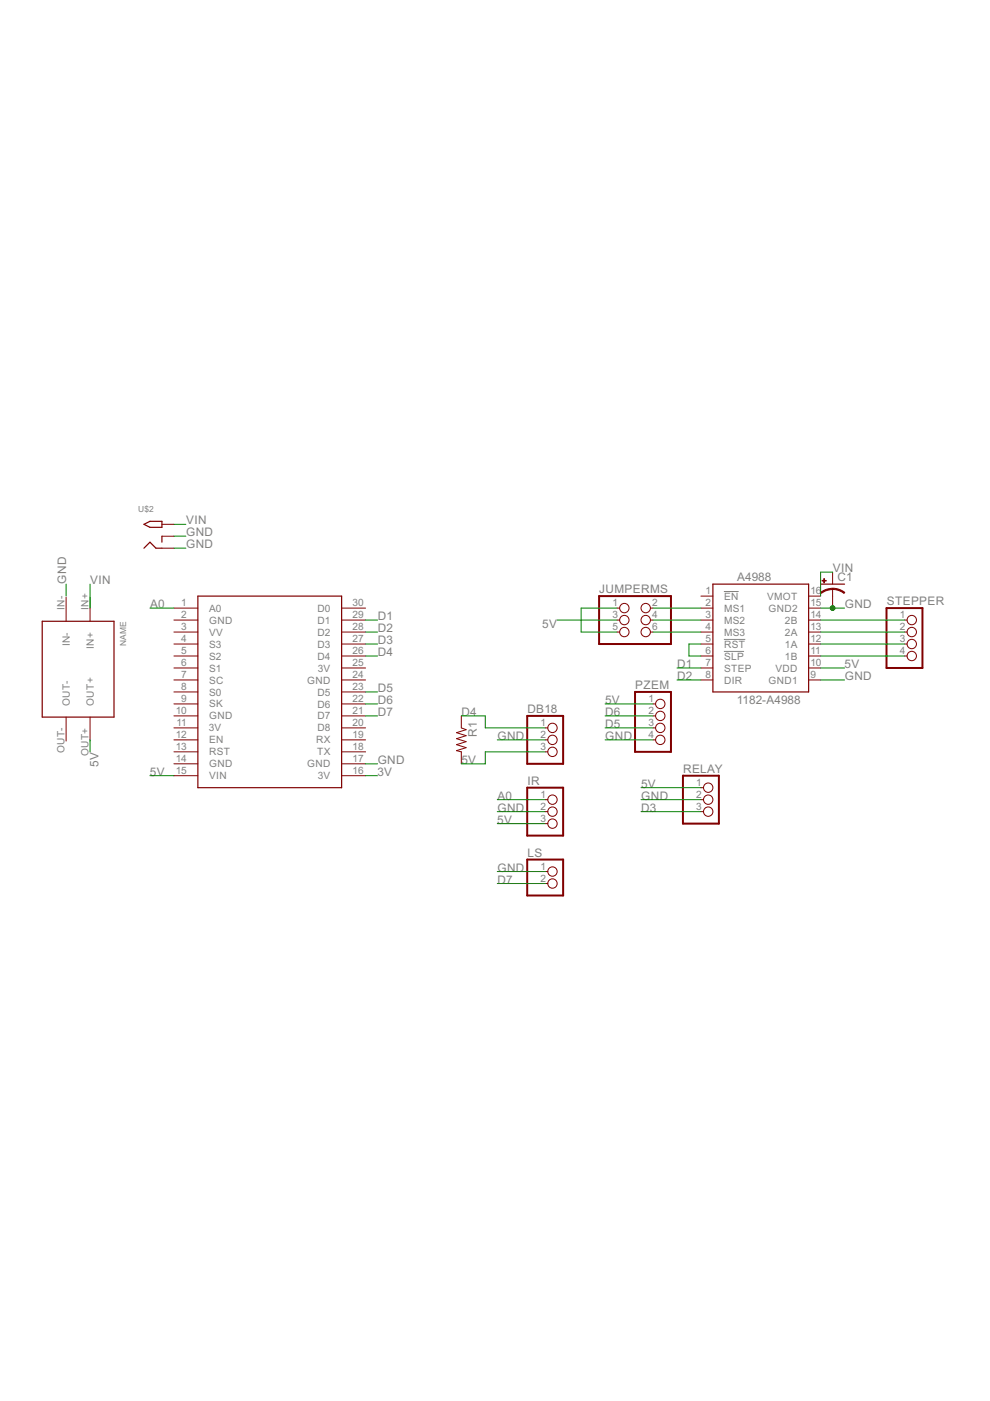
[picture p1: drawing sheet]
<svg xmlns="http://www.w3.org/2000/svg" width="210mm" height="297mm" viewBox="0 0 210 297" stroke-linecap="round" stroke-linejoin="round" font-family="sans-serif">
<path d="M153.5 125.4h3.1M153.5 135.6h4.5M153.5 138.1h4.3" fill="none" stroke="#808080" stroke-width=".21"/>
<g fill="none" stroke="#800000" stroke-width=".21">
<path d="M34.3 111.2h2.6M34.3 116.2h2.6M34.3 113.7h2.6M14 126.6v5.1M19.1 126.6v5.1M36.9 128.9h5.1M36.9 131.5h5.1M36.9 134h5.1M36.9 136.5h5.1M36.9 139.1h5.1M72.4 128.9h5.1M72.4 131.5h5.1"/>
<path d="M72.4 134h5.1M72.4 136.5h5.1M72.4 139.1h5.1M130.8 128.9h.6M130.8 131.5h.6M130.8 134h.6M137.9 128.9h.6M137.9 131.5h.6M137.9 134h.6M148.6 126.4h2.6M148.6 128.9h2.6M148.6 131.5h2.6"/>
<path d="M148.6 134h2.6M148.6 136.5h2.6M148.6 139.1h2.6M171.4 126.4h2.6M171.4 128.9h2.6M171.4 131.5h2.6M171.4 134h2.6M171.4 136.5h2.6M171.4 139.1h2.6M176.5 121.3v2.5M176.5 124.9v4M191.8 131.5h.5"/>
<path d="M191.8 134h.5M191.8 136.5h.5M191.8 139.1h.5M14 152v5.1M19.1 152v5.1M36.9 141.6h5.1M36.9 144.2h5.1M36.9 146.7h5.1M36.9 149.2h5.1M36.9 151.8h5.1M36.9 154.3h5.1M36.9 156.9h5.1"/>
<path d="M36.9 159.4h5.1M72.4 141.6h5.1M72.4 144.2h5.1M72.4 146.7h5.1M72.4 149.2h5.1M72.4 151.8h5.1M72.4 154.3h5.1M72.4 156.9h5.1M72.4 159.4h5.1M97.8 151.8v2.5l1 .4-2 .6 2 .7-2 .6 2 .6-2 .7 2 .6-2 .7 1 .2v2.5M115.6 154.3h.6M115.6 156.9h.6"/>
<path d="M115.6 159.4h.6M138.5 149.2h.5M138.5 151.8h.5M138.5 154.3h.5M138.5 156.9h.5M148.6 141.6h2.6M148.6 144.2h2.6M171.4 141.6h2.6M171.4 144.2h2.6M36.9 161.9h5.1M36.9 164.5h5.1M72.4 161.9h5.1"/>
<path d="M72.4 164.5h5.1M115.6 169.5h.6M115.6 172.1h.6M115.6 174.6h.6M148.6 169.5h.6M148.6 172.1h.6M148.6 167h.6M115.6 184.8h.6M115.6 187.3h.6"/>
<circle cx="132.4" cy="134" r=".99"/>
<circle cx="132.4" cy="131.5" r=".99"/>
<circle cx="132.4" cy="128.9" r=".99"/>
<circle cx="136.9" cy="134" r=".99"/>
<circle cx="136.9" cy="131.5" r=".99"/>
<circle cx="136.9" cy="128.9" r=".99"/>
<circle cx="193.3" cy="134" r=".99"/>
<circle cx="193.3" cy="136.5" r=".99"/>
<circle cx="193.3" cy="139.1" r=".99"/>
<circle cx="193.3" cy="131.5" r=".99"/>
<circle cx="117.1" cy="154.3" r=".99"/>
<circle cx="117.1" cy="159.4" r=".99"/>
<circle cx="117.1" cy="156.9" r=".99"/>
<circle cx="140" cy="156.9" r=".99"/>
<circle cx="140" cy="151.8" r=".99"/>
<circle cx="140" cy="154.3" r=".99"/>
<circle cx="140" cy="149.2" r=".99"/>
<circle cx="117.1" cy="169.5" r=".99"/>
<circle cx="117.1" cy="172.1" r=".99"/>
<circle cx="117.1" cy="174.6" r=".99"/>
<circle cx="150.2" cy="169.5" r=".99"/>
<circle cx="150.2" cy="172.1" r=".99"/>
<circle cx="150.2" cy="167" r=".99"/>
<circle cx="117.1" cy="184.8" r=".99"/>
<circle cx="117.1" cy="187.3" r=".99"/>
</g>
<path d="M30.5 111.2l1.3-.7h2.5v1.3h-2.5zM30.5 116.2l1.3-1.2 1.3 1.2h1.2M34.3 113.7v1.3M9 131.7h15.2v20.3h-15.2zM42 126.4h30.4v40.6h-30.4zM151.2 123.8h20.2v22.9h-20.2zM174 123.8h5.1" fill="none" stroke="#800000" stroke-width=".25"/>
<path d="M127 126.4h15.3v10.1h-15.3zM188 128.9h7.6v12.7h-7.6zM111.8 151.8h7.6v10.1h-7.6zM134.6 146.7h7.7v12.7h-7.7zM111.8 167h7.6v10.2h-7.6zM144.8 164.5h7.6v10.1h-7.6zM111.8 182.2h7.6v7.7h-7.6z" fill="none" stroke="#800000" stroke-width=".42"/>
<g fill="#800000" stroke="#800000" stroke-width=".21">
<path d="M176.5 124.7l1.4 .2 1.2 .7-.2 .2-.8-.5-1.6-.3z" fill-rule="evenodd"/>
<path d="M174 125.6l1.2-.7 1.3-.2v.3l-1.5 .3-.8 .5z" fill-rule="evenodd"/>
</g>
<g fill="#800000" stroke="#800000" stroke-width=".21">
<path d="M174.3 123.1h.9v.1h-.9z"/>
<path d="M174.7 122.7h.1v.9h-.1z"/>
</g>
<g fill="none" stroke="#008000" stroke-width=".21">
<path d="M36.9 111.2h2.5M36.9 116.2h2.5M36.9 113.7h2.5M14 123.8v2.6M19.1 123.8v5.1M31.8 128.9h5.1M77.5 131.5h2.6M77.5 134h2.6M77.5 136.5h2.6M77.5 139.1h2.6M118.1 131.5h12.7M130.8 128.9h-7.6v5.1h7.6"/>
<path d="M138.5 131.5h10.1M138.5 134h10.1M138.5 128.9h10.1M148.6 136.5h-2.5v2.6h2.5M174 131.5h17.8M174 134h17.8M174 136.5h17.8M174 139.1h17.8M174 128.9h5.1M176.5 121.3h-2.5v5.1M19.1 156.9v2.5M77.5 151.8h2.6"/>
<path d="M77.5 149.2h2.6M77.5 146.7h2.6M97.8 151.8h5.1v2.5h12.7M105.4 156.9h10.2M115.6 159.4h-12.7v2.5h-5.1M128.3 151.8h10.2M128.3 149.2h10.2M128.3 156.9h10.2M128.3 154.3h10.2M143.5 144.2h5.1M143.5 141.6h5.1M174 144.2h5.1"/>
<path d="M174 141.6h5.1M31.8 164.5h5.1M77.5 164.5h2.6M77.5 161.9h2.6M105.4 172.1h10.2M105.4 169.5h10.2M105.4 174.6h10.2M135.9 172.1h12.7M135.9 169.5h12.7M135.9 167h12.7M105.4 187.3h10.2M105.4 184.8h10.2"/>
</g>
<circle cx="176.5" cy="128.9" r=".51" fill="#008000" stroke="#008000" stroke-width=".21"/>
<g font-size="2.8" fill="#808080">
<text x="39.5" y="111.2">VIN</text>
<text x="39.5" y="113.7">GND</text>
<text x="39.5" y="116.2">GND</text>
<text x="14" y="123.8" transform="rotate(-90 14 123.8)">GND</text>
<text x="19.1" y="123.9">VIN</text>
<text x="127.1" y="125.8">JUMPERMS</text>
<text x="156.3" y="123.2">A4988</text>
<text x="176.6" y="121.3">VIN</text>
<text x="177.6" y="123.2">C1</text>
<text x="31.8" y="128.9">A0</text>
<text x="80.1" y="131.5">D1</text>
<text x="179.1" y="128.9">GND</text>
<text x="188" y="128.3">STEPPER</text>
<text x="80.1" y="136.5">D3</text>
<text x="80.1" y="134">D2</text>
<text x="115" y="133.2">5V</text>
<text x="80.1" y="139.1">D4</text>
<text x="143.6" y="141.6">D1</text>
<text x="179.1" y="141.6">5V</text>
<text x="80.1" y="149.2">D6</text>
<text x="80.1" y="146.7">D5</text>
<text x="128.3" y="149.2">5V</text>
<text x="134.7" y="146.1">PZEM</text>
<text x="143.6" y="144.2">D2</text>
<text x="156.2" y="149.2">1182-A4988</text>
<text x="179.1" y="144.2">GND</text>
<text x="80.1" y="151.8">D7</text>
<text x="97.9" y="151.8">D4</text>
<text x="111.8" y="151.1">DB18</text>
<text x="128.3" y="151.8">D6</text>
<text x="128.3" y="154.3">D5</text>
<text x="80.1" y="161.9">GND</text>
<text x="97.8" y="161.9">5V</text>
<text x="101.1" y="156.3" transform="rotate(-90 101.1 156.3)">R1</text>
<text x="105.5" y="156.9">GND</text>
<text x="128.3" y="156.9">GND</text>
<text x="20.9" y="162.6" transform="rotate(-90 20.9 162.6)">5V</text>
<text x="31.8" y="164.5">5V</text>
<text x="80" y="164.5">3V</text>
<text x="111.8" y="166.4">IR</text>
<text x="135.9" y="167">5V</text>
<text x="144.8" y="163.8">RELAY</text>
<text x="105.5" y="172.1">GND</text>
<text x="105.5" y="169.6">A0</text>
<text x="136" y="172.1">D3</text>
<text x="136" y="169.6">GND</text>
<text x="105.4" y="174.6">5V</text>
<text x="105.5" y="184.8">GND</text>
<text x="111.8" y="181.6">LS</text>
<text x="105.5" y="187.3">D7</text>
</g>
<g font-size="2.4" fill="#808080">
<text x="13.7" y="129.3" transform="rotate(-90 13.7 129.3)">IN-</text>
<text x="18.7" y="129.3" transform="rotate(-90 18.7 129.3)">IN+</text>
<text x="38.4" y="128.6">1</text>
<text x="38.4" y="131.1">2</text>
<text x="44.3" y="129.7">A0</text>
<text x="67.3" y="129.7">D0</text>
<text x="74.8" y="131.1">29</text>
<text x="74.8" y="128.6">30</text>
<text x="129.8" y="128.6">1</text>
<text x="129.8" y="131.1">3</text>
<text x="138.2" y="128.6">2</text>
<text x="138.2" y="131.1">4</text>
<text x="149.6" y="126">1</text>
<text x="149.6" y="128.6">2</text>
<text x="149.6" y="131.1">3</text>
<text x="153.5" y="127.2">EN</text>
<text x="153.5" y="129.7">MS1</text>
<text x="162.7" y="127.2">VMOT</text>
<text x="163" y="129.7">GND2</text>
<text x="171.8" y="131.1">14</text>
<text x="171.8" y="128.6">15</text>
<text x="171.8" y="126">16</text>
<text x="190.8" y="131.1">1</text>
<text x="14.8" y="137" transform="rotate(-90 14.8 137)">IN-</text>
<text x="19.9" y="137.6" transform="rotate(-90 19.9 137.6)">IN+</text>
<text x="38.4" y="133.7">3</text>
<text x="38.4" y="136.2">4</text>
<text x="44.3" y="132.2">GND</text>
<text x="44.3" y="134.8">VV</text>
<text x="44.3" y="137.3">S3</text>
<text x="67.3" y="137.3">D3</text>
<text x="67.3" y="134.8">D2</text>
<text x="67.3" y="132.2">D1</text>
<text x="74.8" y="136.2">27</text>
<text x="74.8" y="133.7">28</text>
<text x="129.8" y="133.7">5</text>
<text x="138.2" y="133.7">6</text>
<text x="149.6" y="133.7">4</text>
<text x="149.6" y="136.2">5</text>
<text x="153.5" y="132.2">MS2</text>
<text x="153.5" y="134.8">MS3</text>
<text x="153.5" y="137.3">RST</text>
<text x="166.4" y="137.3">1A</text>
<text x="166.4" y="134.8">2A</text>
<text x="166.4" y="132.2">2B</text>
<text x="171.8" y="136.2">12</text>
<text x="171.8" y="133.7">13</text>
<text x="190.8" y="133.7">2</text>
<text x="190.8" y="136.2">3</text>
<text x="38.4" y="138.7">5</text>
<text x="38.4" y="141.3">6</text>
<text x="38.4" y="143.8">7</text>
<text x="44.3" y="139.8">S2</text>
<text x="44.3" y="142.4">S1</text>
<text x="67.3" y="139.8">D4</text>
<text x="67.4" y="142.4">3V</text>
<text x="74.8" y="143.8">24</text>
<text x="74.8" y="141.3">25</text>
<text x="74.8" y="138.7">26</text>
<text x="149.6" y="138.7">6</text>
<text x="149.6" y="141.3">7</text>
<text x="149.6" y="143.8">8</text>
<text x="153.5" y="139.8">SLP</text>
<text x="153.5" y="142.4">STEP</text>
<text x="164.4" y="142.4">VDD</text>
<text x="166.4" y="139.8">1B</text>
<text x="171.8" y="143.8">9</text>
<text x="171.8" y="141.3">10</text>
<text x="171.8" y="138.7">11</text>
<text x="190.8" y="138.7">4</text>
<text x="14.8" y="149.7" transform="rotate(-90 14.8 149.7)">OUT-</text>
<text x="19.9" y="149.7" transform="rotate(-90 19.9 149.7)">OUT+</text>
<text x="38.4" y="146.3">8</text>
<text x="38.4" y="148.9">9</text>
<text x="44.3" y="144.9">SC</text>
<text x="44.3" y="147.5">S0</text>
<text x="65.1" y="144.9">GND</text>
<text x="67.3" y="147.5">D5</text>
<text x="74.8" y="148.9">22</text>
<text x="74.8" y="146.3">23</text>
<text x="137.5" y="148.9">1</text>
<text x="153.5" y="144.9">DIR</text>
<text x="163" y="144.9">GND1</text>
<text x="37.2" y="151.4">10</text>
<text x="37.4" y="154">11</text>
<text x="44.3" y="155.1">3V</text>
<text x="44.3" y="150">SK</text>
<text x="44.3" y="152.5">GND</text>
<text x="67.3" y="155.1">D8</text>
<text x="67.3" y="152.5">D7</text>
<text x="67.3" y="150">D6</text>
<text x="74.8" y="154">20</text>
<text x="74.8" y="151.4">21</text>
<text x="114.6" y="154">1</text>
<text x="137.5" y="151.4">2</text>
<text x="137.5" y="154">3</text>
<text x="13.7" y="159.7" transform="rotate(-90 13.7 159.7)">OUT-</text>
<text x="18.7" y="160.4" transform="rotate(-90 18.7 160.4)">OUT+</text>
<text x="37.2" y="156.5">12</text>
<text x="37.2" y="159">13</text>
<text x="37.2" y="161.6">14</text>
<text x="44.3" y="157.6">EN</text>
<text x="44.3" y="160.2">RST</text>
<text x="67" y="157.6">RX</text>
<text x="67.2" y="160.2">TX</text>
<text x="74.8" y="161.6">17</text>
<text x="74.8" y="159">18</text>
<text x="74.8" y="156.5">19</text>
<text x="114.6" y="156.5">2</text>
<text x="114.6" y="159">3</text>
<text x="137.5" y="156.5">4</text>
<text x="37.2" y="164.1">15</text>
<text x="44.3" y="162.7">GND</text>
<text x="44.3" y="165.2">VIN</text>
<text x="65.1" y="162.7">GND</text>
<text x="67.4" y="165.2">3V</text>
<text x="74.8" y="164.1">16</text>
<text x="147.6" y="166.7">1</text>
<text x="114.6" y="169.2">1</text>
<text x="114.6" y="171.7">2</text>
<text x="147.6" y="169.2">2</text>
<text x="147.6" y="171.7">3</text>
<text x="114.6" y="174.3">3</text>
<text x="114.6" y="184.4">1</text>
<text x="114.6" y="187">2</text>
</g>
<g font-size="2" fill="#808080">
<text x="29.3" y="108.6">U$2</text>
<text x="26.7" y="137.1" transform="rotate(-90 26.7 137.1)">NAME</text>
</g>
</svg>
